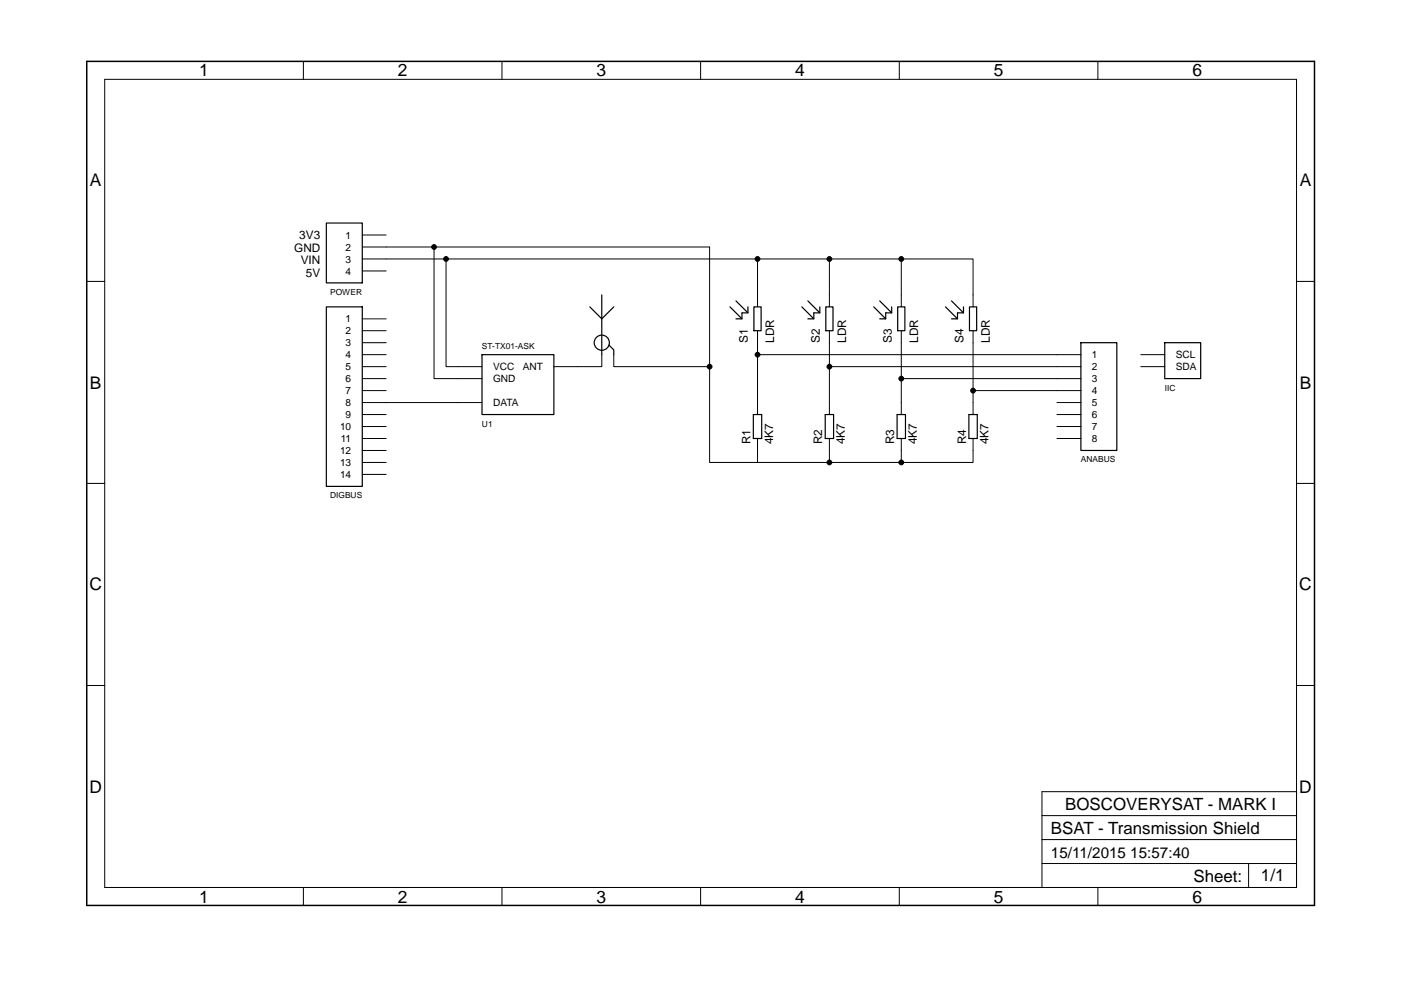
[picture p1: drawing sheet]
<?xml version="1.0" encoding="utf-8"?>
<!DOCTYPE eagle SYSTEM "eagle.dtd">
<eagle version="6.5.0">
<drawing>
<settings>
<setting alwaysvectorfont="no"/>
<setting verticaltext="up"/>
</settings>
<grid distance="0.1" unitdist="inch" unit="inch" style="lines" multiple="1" display="no" altdistance="0.01" altunitdist="inch" altunit="inch"/>
<schematic xreflabel="%F%N/%S.%C%R" xrefpart="/%S.%C%R">
<libraries>
<library name="boscoverysat">
<symbols>
<symbol name="A4L-LOC">
<wire x1="256.54" y1="3.81" x2="256.54" y2="8.89" width="0.1016" layer="94"/>
<wire x1="256.54" y1="8.89" x2="256.54" y2="13.97" width="0.1016" layer="94"/>
<wire x1="256.54" y1="13.97" x2="256.54" y2="19.05" width="0.1016" layer="94"/>
<wire x1="256.54" y1="19.05" x2="256.54" y2="24.13" width="0.1016" layer="94"/>
<wire x1="202.565" y1="24.13" x2="256.54" y2="24.13" width="0.1016" layer="94"/>
<wire x1="246.38" y1="3.81" x2="246.38" y2="8.89" width="0.1016" layer="94"/>
<wire x1="246.38" y1="8.89" x2="256.54" y2="8.89" width="0.1016" layer="94"/>
<wire x1="246.38" y1="8.89" x2="202.565" y2="8.89" width="0.1016" layer="94"/>
<wire x1="202.565" y1="8.89" x2="202.565" y2="3.81" width="0.1016" layer="94"/>
<wire x1="202.565" y1="8.89" x2="202.565" y2="13.97" width="0.1016" layer="94"/>
<wire x1="202.565" y1="13.97" x2="256.54" y2="13.97" width="0.1016" layer="94"/>
<wire x1="202.565" y1="13.97" x2="202.565" y2="19.05" width="0.1016" layer="94"/>
<wire x1="202.565" y1="19.05" x2="256.54" y2="19.05" width="0.1016" layer="94"/>
<wire x1="202.565" y1="19.05" x2="202.565" y2="24.13" width="0.1016" layer="94"/>
<text x="204.47" y="15.24" size="2.54" layer="94">&gt;DRAWING_NAME</text>
<text x="204.47" y="10.16" size="2.286" layer="94">&gt;LAST_DATE_TIME</text>
<text x="251.4854" y="5.1054" size="2.54" layer="94" align="bottom-center">&gt;SHEET</text>
<text x="234.696" y="4.953" size="2.54" layer="94">Sheet:</text>
<frame x1="0" y1="0" x2="260.35" y2="179.07" columns="6" rows="4" layer="94"/>
<text x="229.87" y="20.32" size="2.54" layer="94" align="bottom-center">BOSCOVERYSAT - MARK I</text>
</symbol>
<symbol name="13-PIN-DUAL-BUS">
<pin name="1" x="-5.08" y="35.56" visible="pin" length="middle"/>
<pin name="2" x="-5.08" y="33.02" visible="pin" length="middle"/>
<pin name="3" x="-5.08" y="30.48" visible="pin" length="middle"/>
<pin name="4" x="-5.08" y="27.94" visible="pin" length="middle"/>
<pin name="5" x="-5.08" y="25.4" visible="pin" length="middle"/>
<pin name="6" x="-5.08" y="22.86" visible="pin" length="middle"/>
<pin name="7" x="-5.08" y="20.32" visible="pin" length="middle"/>
<pin name="8" x="-5.08" y="17.78" visible="pin" length="middle"/>
<pin name="9" x="-5.08" y="15.24" visible="pin" length="middle"/>
<pin name="10" x="-5.08" y="12.7" visible="pin" length="middle"/>
<pin name="11" x="-5.08" y="10.16" visible="pin" length="middle"/>
<pin name="12" x="-5.08" y="7.62" visible="pin" length="middle"/>
<pin name="13" x="-5.08" y="5.08" visible="pin" length="middle"/>
<pin name="14" x="-5.08" y="2.54" visible="pin" length="middle"/>
<wire x1="0" y1="38.1" x2="0" y2="0" width="0.254" layer="94"/>
<wire x1="0" y1="0" x2="7.62" y2="0" width="0.254" layer="94"/>
<wire x1="7.62" y1="0" x2="7.62" y2="38.1" width="0.254" layer="94"/>
<wire x1="7.62" y1="38.1" x2="0" y2="38.1" width="0.254" layer="94"/>
<text x="0" y="-2.54" size="1.27" layer="95">&gt;NAME</text>
</symbol>
<symbol name="4-PIN-LINEAR-JUMPER">
<wire x1="0" y1="0" x2="7.62" y2="0" width="0.254" layer="94"/>
<wire x1="7.62" y1="0" x2="7.62" y2="12.7" width="0.254" layer="94"/>
<wire x1="7.62" y1="12.7" x2="0" y2="12.7" width="0.254" layer="94"/>
<wire x1="0" y1="12.7" x2="0" y2="0" width="0.254" layer="94"/>
<pin name="1" x="-5.08" y="10.16" visible="pin" length="middle"/>
<pin name="2" x="-5.08" y="7.62" visible="pin" length="middle"/>
<pin name="3" x="-5.08" y="5.08" visible="pin" length="middle"/>
<pin name="4" x="-5.08" y="2.54" visible="pin" length="middle"/>
<text x="0" y="-2.54" size="1.27" layer="95">&gt;NAME</text>
</symbol>
<symbol name="IIC-DUAL-BUS">
<pin name="SCL" x="0" y="7.62" visible="pin" length="middle"/>
<pin name="SDA" x="0" y="5.08" visible="pin" length="middle"/>
<wire x1="5.08" y1="10.16" x2="5.08" y2="2.54" width="0.254" layer="94"/>
<wire x1="5.08" y1="2.54" x2="12.7" y2="2.54" width="0.254" layer="94"/>
<wire x1="12.7" y1="2.54" x2="12.7" y2="10.16" width="0.254" layer="94"/>
<wire x1="12.7" y1="10.16" x2="5.08" y2="10.16" width="0.254" layer="94"/>
<text x="5.08" y="0" size="1.27" layer="95">&gt;NAME</text>
</symbol>
<symbol name="ST-TX01-ASK">
<pin name="VCC" x="0" y="12.7" visible="pin" length="middle" direction="pwr"/>
<pin name="GND" x="0" y="10.16" visible="pin" length="middle" direction="pwr"/>
<pin name="DATA" x="0" y="5.08" visible="pin" length="middle"/>
<pin name="ANT" x="25.4" y="12.7" visible="pin" length="middle" rot="R180"/>
<wire x1="5.08" y1="15.24" x2="5.08" y2="2.54" width="0.254" layer="94"/>
<wire x1="5.08" y1="2.54" x2="20.32" y2="2.54" width="0.254" layer="94"/>
<wire x1="20.32" y1="2.54" x2="20.32" y2="15.24" width="0.254" layer="94"/>
<wire x1="20.32" y1="15.24" x2="5.08" y2="15.24" width="0.254" layer="94"/>
<text x="5.08" y="16.51" size="1.27" layer="96">&gt;VALUE</text>
<text x="5.08" y="0" size="1.27" layer="95">&gt;NAME</text>
</symbol>
<symbol name="ANTENNA">
<wire x1="0" y1="0" x2="0" y2="7.62" width="0.254" layer="94"/>
<wire x1="0" y1="7.62" x2="0" y2="12.7" width="0.254" layer="94"/>
<wire x1="0" y1="7.62" x2="2.54" y2="10.16" width="0.254" layer="94"/>
<wire x1="0" y1="7.62" x2="-2.54" y2="10.16" width="0.254" layer="94"/>
<pin name="ANT" x="0" y="0" visible="off" length="point" rot="R90"/>
<pin name="GANT" x="2.54" y="0" visible="off" length="point" rot="R90"/>
<circle x="0" y="2.54" radius="1.606434375" width="0.254" layer="94"/>
<wire x1="2.54" y1="0" x2="2.54" y2="1.016" width="0.254" layer="94"/>
<wire x1="2.54" y1="1.016" x2="1.524" y2="2.032" width="0.254" layer="94"/>
</symbol>
<symbol name="8-PIN-DUAL-BUS">
<pin name="8" x="0" y="5.08" visible="pin" length="middle"/>
<pin name="7" x="0" y="7.62" visible="pin" length="middle"/>
<pin name="6" x="0" y="10.16" visible="pin" length="middle"/>
<pin name="5" x="0" y="12.7" visible="pin" length="middle"/>
<pin name="4" x="0" y="15.24" visible="pin" length="middle"/>
<pin name="3" x="0" y="17.78" visible="pin" length="middle"/>
<pin name="2" x="0" y="20.32" visible="pin" length="middle"/>
<pin name="1" x="0" y="22.86" visible="pin" length="middle"/>
<wire x1="5.08" y1="25.4" x2="5.08" y2="2.54" width="0.254" layer="94"/>
<wire x1="5.08" y1="2.54" x2="12.7" y2="2.54" width="0.254" layer="94"/>
<wire x1="12.7" y1="2.54" x2="12.7" y2="25.4" width="0.254" layer="94"/>
<wire x1="12.7" y1="25.4" x2="5.08" y2="25.4" width="0.254" layer="94"/>
<text x="5.08" y="0" size="1.27" layer="95">&gt;NAME</text>
</symbol>
<symbol name="LDR">
<text x="-5.08" y="-3.556" size="1.778" layer="96">&gt;VALUE</text>
<text x="-5.08" y="2.032" size="1.778" layer="95">&gt;NAME</text>
<pin name="1" x="5.08" y="0" visible="off" length="short" rot="R180"/>
<pin name="2" x="-5.08" y="0" visible="off" length="short"/>
<wire x1="-2.54" y1="0.762" x2="2.54" y2="0.762" width="0.254" layer="94"/>
<wire x1="2.54" y1="0.762" x2="2.54" y2="-0.762" width="0.254" layer="94"/>
<wire x1="2.54" y1="-0.762" x2="-2.54" y2="-0.762" width="0.254" layer="94"/>
<wire x1="-2.54" y1="-0.762" x2="-2.54" y2="0.762" width="0.254" layer="94"/>
<wire x1="1.27" y1="3.302" x2="1.27" y2="2.032" width="0.254" layer="94"/>
<wire x1="1.27" y1="2.032" x2="2.54" y2="2.032" width="0.254" layer="94"/>
<wire x1="1.27" y1="2.032" x2="3.81" y2="4.572" width="0.254" layer="94"/>
<wire x1="0" y1="4.572" x2="0" y2="3.302" width="0.254" layer="94"/>
<wire x1="0" y1="3.302" x2="1.27" y2="3.302" width="0.254" layer="94"/>
<wire x1="0" y1="3.302" x2="2.54" y2="5.842" width="0.254" layer="94"/>
</symbol>
</symbols>
<devicesets>
<deviceset name="A4L-LOC" prefix="FRAME" uservalue="yes">
<gates>
<gate name="G$1" symbol="A4L-LOC" x="0" y="0"/>
</gates>
<devices>
<device name="">
<technologies>
<technology name=""/>
</technologies>
</device>
</devices>
</deviceset>
<deviceset name="14-PIN-DUAL-BUS">
<gates>
<gate name="G$1" symbol="13-PIN-DUAL-BUS" x="-5.08" y="0"/>
</gates>
<devices>
<device name="" package="14-PIN-DUAL-BUS">
<connects>
<connect gate="G$1" pin="1" pad="1A 1B"/>
<connect gate="G$1" pin="10" pad="10A 10B"/>
<connect gate="G$1" pin="11" pad="11A 11B"/>
<connect gate="G$1" pin="12" pad="12A 12B"/>
<connect gate="G$1" pin="13" pad="13A 13B"/>
<connect gate="G$1" pin="14" pad="14A 14B"/>
<connect gate="G$1" pin="2" pad="2A 2B"/>
<connect gate="G$1" pin="3" pad="3A 3B"/>
<connect gate="G$1" pin="4" pad="4A 4B"/>
<connect gate="G$1" pin="5" pad="5A 5B"/>
<connect gate="G$1" pin="6" pad="6A 6B"/>
<connect gate="G$1" pin="7" pad="7A 7B"/>
<connect gate="G$1" pin="8" pad="8A 8B"/>
<connect gate="G$1" pin="9" pad="9A 9B"/>
</connects>
<technologies>
<technology name=""/>
</technologies>
</device>
</devices>
</deviceset>
<deviceset name="4-PIN-DUAL-BUS">
<gates>
<gate name="G$1" symbol="4-PIN-LINEAR-JUMPER" x="0" y="0"/>
</gates>
<devices>
<device name="" package="4-PIN-LINEAL-JUMPER">
<connects>
<connect gate="G$1" pin="1" pad="1A 1B"/>
<connect gate="G$1" pin="2" pad="2A 2B"/>
<connect gate="G$1" pin="3" pad="3A 3B"/>
<connect gate="G$1" pin="4" pad="4A 4B"/>
</connects>
<technologies>
<technology name=""/>
</technologies>
</device>
</devices>
</deviceset>
<deviceset name="IIC-DUAL-BUS">
<gates>
<gate name="G$1" symbol="IIC-DUAL-BUS" x="-5.08" y="0"/>
</gates>
<devices>
<device name="" package="2-PIN-DUAL-BUS">
<connects>
<connect gate="G$1" pin="SCL" pad="2A 2B"/>
<connect gate="G$1" pin="SDA" pad="1A 1B"/>
</connects>
<technologies>
<technology name=""/>
</technologies>
</device>
</devices>
</deviceset>
<deviceset name="ST-TX01-ASK">
<gates>
<gate name="G$1" symbol="ST-TX01-ASK" x="-12.7" y="-10.16"/>
</gates>
<devices>
<device name="" package="ST-TX01-ASK">
<connects>
<connect gate="G$1" pin="ANT" pad="ANT"/>
<connect gate="G$1" pin="DATA" pad="DATA"/>
<connect gate="G$1" pin="GND" pad="GND"/>
<connect gate="G$1" pin="VCC" pad="VCC"/>
</connects>
<technologies>
<technology name=""/>
</technologies>
</device>
</devices>
</deviceset>
<deviceset name="ANTENNA">
<gates>
<gate name="G$1" symbol="ANTENNA" x="0" y="0"/>
</gates>
<devices>
<device name="" package="ANTENNA">
<connects>
<connect gate="G$1" pin="ANT" pad="ANT"/>
<connect gate="G$1" pin="GANT" pad="GANT"/>
</connects>
<technologies>
<technology name=""/>
</technologies>
</device>
</devices>
</deviceset>
<deviceset name="8-PIN-DUAL-BUS">
<gates>
<gate name="G$1" symbol="8-PIN-DUAL-BUS" x="-5.08" y="-2.54"/>
</gates>
<devices>
<device name="" package="8-PIN-DUAL-BUS">
<connects>
<connect gate="G$1" pin="1" pad="1A 1B"/>
<connect gate="G$1" pin="2" pad="2A 2B"/>
<connect gate="G$1" pin="3" pad="3A 3B"/>
<connect gate="G$1" pin="4" pad="4A 4B"/>
<connect gate="G$1" pin="5" pad="5A 5B"/>
<connect gate="G$1" pin="6" pad="6A 6B"/>
<connect gate="G$1" pin="7" pad="7A 7B"/>
<connect gate="G$1" pin="8" pad="8A 8B"/>
</connects>
<technologies>
<technology name=""/>
</technologies>
</device>
</devices>
</deviceset>
<deviceset name="LDR">
<gates>
<gate name="G$1" symbol="LDR" x="0" y="-7.62"/>
</gates>
<devices>
<device name="" package="2-PIN-JUMPER">
<connects>
<connect gate="G$1" pin="1" pad="P$1"/>
<connect gate="G$1" pin="2" pad="P$2"/>
</connects>
<technologies>
<technology name=""/>
</technologies>
</device>
</devices>
</deviceset>
</devicesets>
</library>
<library name="resistor">
<symbols>
<symbol name="R-EU">
<wire x1="-2.54" y1="-0.889" x2="2.54" y2="-0.889" width="0.254" layer="94"/>
<wire x1="2.54" y1="0.889" x2="-2.54" y2="0.889" width="0.254" layer="94"/>
<wire x1="2.54" y1="-0.889" x2="2.54" y2="0.889" width="0.254" layer="94"/>
<wire x1="-2.54" y1="-0.889" x2="-2.54" y2="0.889" width="0.254" layer="94"/>
<text x="-3.81" y="1.4986" size="1.778" layer="95">&gt;NAME</text>
<text x="-3.81" y="-3.302" size="1.778" layer="96">&gt;VALUE</text>
<pin name="2" x="5.08" y="0" visible="off" length="short" direction="pas" swaplevel="1" rot="R180"/>
<pin name="1" x="-5.08" y="0" visible="off" length="short" direction="pas" swaplevel="1"/>
</symbol>
</symbols>
<devicesets>
<deviceset name="R-EU_" prefix="R" uservalue="yes">
<gates>
<gate name="G$1" symbol="R-EU" x="0" y="0"/>
</gates>
<devices>
<device name="R0402" package="R0402">
<connects>
<connect gate="G$1" pin="1" pad="1"/>
<connect gate="G$1" pin="2" pad="2"/>
</connects>
<technologies>
<technology name=""/>
</technologies>
</device>
<device name="R0603" package="R0603">
<connects>
<connect gate="G$1" pin="1" pad="1"/>
<connect gate="G$1" pin="2" pad="2"/>
</connects>
<technologies>
<technology name=""/>
</technologies>
</device>
<device name="R0805" package="R0805">
<connects>
<connect gate="G$1" pin="1" pad="1"/>
<connect gate="G$1" pin="2" pad="2"/>
</connects>
<technologies>
<technology name=""/>
</technologies>
</device>
<device name="R0805W" package="R0805W">
<connects>
<connect gate="G$1" pin="1" pad="1"/>
<connect gate="G$1" pin="2" pad="2"/>
</connects>
<technologies>
<technology name=""/>
</technologies>
</device>
<device name="R1005" package="R1005">
<connects>
<connect gate="G$1" pin="1" pad="1"/>
<connect gate="G$1" pin="2" pad="2"/>
</connects>
<technologies>
<technology name=""/>
</technologies>
</device>
<device name="R1206" package="R1206">
<connects>
<connect gate="G$1" pin="1" pad="1"/>
<connect gate="G$1" pin="2" pad="2"/>
</connects>
<technologies>
<technology name=""/>
</technologies>
</device>
<device name="R1206W" package="R1206W">
<connects>
<connect gate="G$1" pin="1" pad="1"/>
<connect gate="G$1" pin="2" pad="2"/>
</connects>
<technologies>
<technology name=""/>
</technologies>
</device>
<device name="R1210" package="R1210">
<connects>
<connect gate="G$1" pin="1" pad="1"/>
<connect gate="G$1" pin="2" pad="2"/>
</connects>
<technologies>
<technology name=""/>
</technologies>
</device>
<device name="R1210W" package="R1210W">
<connects>
<connect gate="G$1" pin="1" pad="1"/>
<connect gate="G$1" pin="2" pad="2"/>
</connects>
<technologies>
<technology name=""/>
</technologies>
</device>
<device name="R2010" package="R2010">
<connects>
<connect gate="G$1" pin="1" pad="1"/>
<connect gate="G$1" pin="2" pad="2"/>
</connects>
<technologies>
<technology name=""/>
</technologies>
</device>
<device name="R2010W" package="R2010W">
<connects>
<connect gate="G$1" pin="1" pad="1"/>
<connect gate="G$1" pin="2" pad="2"/>
</connects>
<technologies>
<technology name=""/>
</technologies>
</device>
<device name="R2012" package="R2012">
<connects>
<connect gate="G$1" pin="1" pad="1"/>
<connect gate="G$1" pin="2" pad="2"/>
</connects>
<technologies>
<technology name=""/>
</technologies>
</device>
<device name="R2012W" package="R2012W">
<connects>
<connect gate="G$1" pin="1" pad="1"/>
<connect gate="G$1" pin="2" pad="2"/>
</connects>
<technologies>
<technology name=""/>
</technologies>
</device>
<device name="R2512" package="R2512">
<connects>
<connect gate="G$1" pin="1" pad="1"/>
<connect gate="G$1" pin="2" pad="2"/>
</connects>
<technologies>
<technology name=""/>
</technologies>
</device>
<device name="R2512W" package="R2512W">
<connects>
<connect gate="G$1" pin="1" pad="1"/>
<connect gate="G$1" pin="2" pad="2"/>
</connects>
<technologies>
<technology name=""/>
</technologies>
</device>
<device name="R3216" package="R3216">
<connects>
<connect gate="G$1" pin="1" pad="1"/>
<connect gate="G$1" pin="2" pad="2"/>
</connects>
<technologies>
<technology name=""/>
</technologies>
</device>
<device name="R3216W" package="R3216W">
<connects>
<connect gate="G$1" pin="1" pad="1"/>
<connect gate="G$1" pin="2" pad="2"/>
</connects>
<technologies>
<technology name=""/>
</technologies>
</device>
<device name="R3225" package="R3225">
<connects>
<connect gate="G$1" pin="1" pad="1"/>
<connect gate="G$1" pin="2" pad="2"/>
</connects>
<technologies>
<technology name=""/>
</technologies>
</device>
<device name="R3225W" package="R3225W">
<connects>
<connect gate="G$1" pin="1" pad="1"/>
<connect gate="G$1" pin="2" pad="2"/>
</connects>
<technologies>
<technology name=""/>
</technologies>
</device>
<device name="R5025" package="R5025">
<connects>
<connect gate="G$1" pin="1" pad="1"/>
<connect gate="G$1" pin="2" pad="2"/>
</connects>
<technologies>
<technology name=""/>
</technologies>
</device>
<device name="R5025W" package="R5025W">
<connects>
<connect gate="G$1" pin="1" pad="1"/>
<connect gate="G$1" pin="2" pad="2"/>
</connects>
<technologies>
<technology name=""/>
</technologies>
</device>
<device name="R6332" package="R6332">
<connects>
<connect gate="G$1" pin="1" pad="1"/>
<connect gate="G$1" pin="2" pad="2"/>
</connects>
<technologies>
<technology name=""/>
</technologies>
</device>
<device name="R6332W" package="R6332W">
<connects>
<connect gate="G$1" pin="1" pad="1"/>
<connect gate="G$1" pin="2" pad="2"/>
</connects>
<technologies>
<technology name=""/>
</technologies>
</device>
<device name="M0805" package="M0805">
<connects>
<connect gate="G$1" pin="1" pad="1"/>
<connect gate="G$1" pin="2" pad="2"/>
</connects>
<technologies>
<technology name=""/>
</technologies>
</device>
<device name="M1206" package="M1206">
<connects>
<connect gate="G$1" pin="1" pad="1"/>
<connect gate="G$1" pin="2" pad="2"/>
</connects>
<technologies>
<technology name=""/>
</technologies>
</device>
<device name="M1406" package="M1406">
<connects>
<connect gate="G$1" pin="1" pad="1"/>
<connect gate="G$1" pin="2" pad="2"/>
</connects>
<technologies>
<technology name=""/>
</technologies>
</device>
<device name="M2012" package="M2012">
<connects>
<connect gate="G$1" pin="1" pad="1"/>
<connect gate="G$1" pin="2" pad="2"/>
</connects>
<technologies>
<technology name=""/>
</technologies>
</device>
<device name="M2309" package="M2309">
<connects>
<connect gate="G$1" pin="1" pad="1"/>
<connect gate="G$1" pin="2" pad="2"/>
</connects>
<technologies>
<technology name=""/>
</technologies>
</device>
<device name="M3216" package="M3216">
<connects>
<connect gate="G$1" pin="1" pad="1"/>
<connect gate="G$1" pin="2" pad="2"/>
</connects>
<technologies>
<technology name=""/>
</technologies>
</device>
<device name="M3516" package="M3516">
<connects>
<connect gate="G$1" pin="1" pad="1"/>
<connect gate="G$1" pin="2" pad="2"/>
</connects>
<technologies>
<technology name=""/>
</technologies>
</device>
<device name="M5923" package="M5923">
<connects>
<connect gate="G$1" pin="1" pad="1"/>
<connect gate="G$1" pin="2" pad="2"/>
</connects>
<technologies>
<technology name=""/>
</technologies>
</device>
<device name="0204/5" package="0204/5">
<connects>
<connect gate="G$1" pin="1" pad="1"/>
<connect gate="G$1" pin="2" pad="2"/>
</connects>
<technologies>
<technology name=""/>
</technologies>
</device>
<device name="0204/7" package="0204/7">
<connects>
<connect gate="G$1" pin="1" pad="1"/>
<connect gate="G$1" pin="2" pad="2"/>
</connects>
<technologies>
<technology name=""/>
</technologies>
</device>
<device name="0204/2V" package="0204V">
<connects>
<connect gate="G$1" pin="1" pad="1"/>
<connect gate="G$1" pin="2" pad="2"/>
</connects>
<technologies>
<technology name=""/>
</technologies>
</device>
<device name="0207/10" package="0207/10">
<connects>
<connect gate="G$1" pin="1" pad="1"/>
<connect gate="G$1" pin="2" pad="2"/>
</connects>
<technologies>
<technology name=""/>
</technologies>
</device>
<device name="0207/12" package="0207/12">
<connects>
<connect gate="G$1" pin="1" pad="1"/>
<connect gate="G$1" pin="2" pad="2"/>
</connects>
<technologies>
<technology name=""/>
</technologies>
</device>
<device name="0207/15" package="0207/15">
<connects>
<connect gate="G$1" pin="1" pad="1"/>
<connect gate="G$1" pin="2" pad="2"/>
</connects>
<technologies>
<technology name=""/>
</technologies>
</device>
<device name="0207/2V" package="0207/2V">
<connects>
<connect gate="G$1" pin="1" pad="1"/>
<connect gate="G$1" pin="2" pad="2"/>
</connects>
<technologies>
<technology name=""/>
</technologies>
</device>
<device name="0207/5V" package="0207/5V">
<connects>
<connect gate="G$1" pin="1" pad="1"/>
<connect gate="G$1" pin="2" pad="2"/>
</connects>
<technologies>
<technology name=""/>
</technologies>
</device>
<device name="0207/7" package="0207/7">
<connects>
<connect gate="G$1" pin="1" pad="1"/>
<connect gate="G$1" pin="2" pad="2"/>
</connects>
<technologies>
<technology name=""/>
</technologies>
</device>
<device name="0309/10" package="0309/10">
<connects>
<connect gate="G$1" pin="1" pad="1"/>
<connect gate="G$1" pin="2" pad="2"/>
</connects>
<technologies>
<technology name=""/>
</technologies>
</device>
<device name="0309/12" package="0309/12">
<connects>
<connect gate="G$1" pin="1" pad="1"/>
<connect gate="G$1" pin="2" pad="2"/>
</connects>
<technologies>
<technology name=""/>
</technologies>
</device>
<device name="0309/V" package="0309V">
<connects>
<connect gate="G$1" pin="1" pad="1"/>
<connect gate="G$1" pin="2" pad="2"/>
</connects>
<technologies>
<technology name=""/>
</technologies>
</device>
<device name="0411/12" package="0411/12">
<connects>
<connect gate="G$1" pin="1" pad="1"/>
<connect gate="G$1" pin="2" pad="2"/>
</connects>
<technologies>
<technology name=""/>
</technologies>
</device>
<device name="0411/15" package="0411/15">
<connects>
<connect gate="G$1" pin="1" pad="1"/>
<connect gate="G$1" pin="2" pad="2"/>
</connects>
<technologies>
<technology name=""/>
</technologies>
</device>
<device name="0411/3V" package="0411V">
<connects>
<connect gate="G$1" pin="1" pad="1"/>
<connect gate="G$1" pin="2" pad="2"/>
</connects>
<technologies>
<technology name=""/>
</technologies>
</device>
<device name="0414/15" package="0414/15">
<connects>
<connect gate="G$1" pin="1" pad="1"/>
<connect gate="G$1" pin="2" pad="2"/>
</connects>
<technologies>
<technology name=""/>
</technologies>
</device>
<device name="0414/5V" package="0414V">
<connects>
<connect gate="G$1" pin="1" pad="1"/>
<connect gate="G$1" pin="2" pad="2"/>
</connects>
<technologies>
<technology name=""/>
</technologies>
</device>
<device name="0617/17" package="0617/17">
<connects>
<connect gate="G$1" pin="1" pad="1"/>
<connect gate="G$1" pin="2" pad="2"/>
</connects>
<technologies>
<technology name=""/>
</technologies>
</device>
<device name="0617/22" package="0617/22">
<connects>
<connect gate="G$1" pin="1" pad="1"/>
<connect gate="G$1" pin="2" pad="2"/>
</connects>
<technologies>
<technology name=""/>
</technologies>
</device>
<device name="0617/5V" package="0617V">
<connects>
<connect gate="G$1" pin="1" pad="1"/>
<connect gate="G$1" pin="2" pad="2"/>
</connects>
<technologies>
<technology name=""/>
</technologies>
</device>
<device name="0922/22" package="0922/22">
<connects>
<connect gate="G$1" pin="1" pad="1"/>
<connect gate="G$1" pin="2" pad="2"/>
</connects>
<technologies>
<technology name=""/>
</technologies>
</device>
<device name="0613/5V" package="P0613V">
<connects>
<connect gate="G$1" pin="1" pad="1"/>
<connect gate="G$1" pin="2" pad="2"/>
</connects>
<technologies>
<technology name=""/>
</technologies>
</device>
<device name="0613/15" package="P0613/15">
<connects>
<connect gate="G$1" pin="1" pad="1"/>
<connect gate="G$1" pin="2" pad="2"/>
</connects>
<technologies>
<technology name=""/>
</technologies>
</device>
<device name="0817/22" package="P0817/22">
<connects>
<connect gate="G$1" pin="1" pad="1"/>
<connect gate="G$1" pin="2" pad="2"/>
</connects>
<technologies>
<technology name=""/>
</technologies>
</device>
<device name="0817/7V" package="P0817V">
<connects>
<connect gate="G$1" pin="1" pad="1"/>
<connect gate="G$1" pin="2" pad="2"/>
</connects>
<technologies>
<technology name=""/>
</technologies>
</device>
<device name="V234/12" package="V234/12">
<connects>
<connect gate="G$1" pin="1" pad="1"/>
<connect gate="G$1" pin="2" pad="2"/>
</connects>
<technologies>
<technology name=""/>
</technologies>
</device>
<device name="V235/17" package="V235/17">
<connects>
<connect gate="G$1" pin="1" pad="1"/>
<connect gate="G$1" pin="2" pad="2"/>
</connects>
<technologies>
<technology name=""/>
</technologies>
</device>
<device name="V526-0" package="V526-0">
<connects>
<connect gate="G$1" pin="1" pad="1"/>
<connect gate="G$1" pin="2" pad="2"/>
</connects>
<technologies>
<technology name=""/>
</technologies>
</device>
<device name="MELF0102R" package="MINI_MELF-0102R">
<connects>
<connect gate="G$1" pin="1" pad="1"/>
<connect gate="G$1" pin="2" pad="2"/>
</connects>
<technologies>
<technology name=""/>
</technologies>
</device>
<device name="MELF0102W" package="MINI_MELF-0102W">
<connects>
<connect gate="G$1" pin="1" pad="1"/>
<connect gate="G$1" pin="2" pad="2"/>
</connects>
<technologies>
<technology name=""/>
</technologies>
</device>
<device name="MELF0204R" package="MINI_MELF-0204R">
<connects>
<connect gate="G$1" pin="1" pad="1"/>
<connect gate="G$1" pin="2" pad="2"/>
</connects>
<technologies>
<technology name=""/>
</technologies>
</device>
<device name="MELF0204W" package="MINI_MELF-0204W">
<connects>
<connect gate="G$1" pin="1" pad="1"/>
<connect gate="G$1" pin="2" pad="2"/>
</connects>
<technologies>
<technology name=""/>
</technologies>
</device>
<device name="MELF0207R" package="MINI_MELF-0207R">
<connects>
<connect gate="G$1" pin="1" pad="1"/>
<connect gate="G$1" pin="2" pad="2"/>
</connects>
<technologies>
<technology name=""/>
</technologies>
</device>
<device name="MELF0207W" package="MINI_MELF-0207W">
<connects>
<connect gate="G$1" pin="1" pad="1"/>
<connect gate="G$1" pin="2" pad="2"/>
</connects>
<technologies>
<technology name=""/>
</technologies>
</device>
<device name="0922V" package="0922V">
<connects>
<connect gate="G$1" pin="1" pad="1"/>
<connect gate="G$1" pin="2" pad="2"/>
</connects>
<technologies>
<technology name=""/>
</technologies>
</device>
<device name="RDH/15" package="RDH/15">
<connects>
<connect gate="G$1" pin="1" pad="1"/>
<connect gate="G$1" pin="2" pad="2"/>
</connects>
<technologies>
<technology name=""/>
</technologies>
</device>
<device name="MELF0102AX" package="MINI_MELF-0102AX">
<connects>
<connect gate="G$1" pin="1" pad="1"/>
<connect gate="G$1" pin="2" pad="2"/>
</connects>
<technologies>
<technology name=""/>
</technologies>
</device>
</devices>
</deviceset>
</devicesets>
</library>
</libraries>
<attributes>
</attributes>
<variantdefs>
</variantdefs>
<classes>
<class number="0" name="default" width="0" drill="0">
</class>
</classes>
<parts>
<part name="FRAME1" library="boscoverysat" deviceset="A4L-LOC" device=""/>
<part name="DIGBUS" library="boscoverysat" deviceset="14-PIN-DUAL-BUS" device=""/>
<part name="POWER" library="boscoverysat" deviceset="4-PIN-DUAL-BUS" device=""/>
<part name="IIC" library="boscoverysat" deviceset="IIC-DUAL-BUS" device=""/>
<part name="U1" library="boscoverysat" deviceset="ST-TX01-ASK" device=""/>
<part name="U$5" library="boscoverysat" deviceset="ANTENNA" device=""/>
<part name="ANABUS" library="boscoverysat" deviceset="8-PIN-DUAL-BUS" device=""/>
<part name="S1" library="boscoverysat" deviceset="LDR" device=""/>
<part name="R1" library="resistor" deviceset="R-EU_" device="0207/12" value="4K7"/>
<part name="S2" library="boscoverysat" deviceset="LDR" device=""/>
<part name="R2" library="resistor" deviceset="R-EU_" device="0207/12" value="4K7"/>
<part name="S3" library="boscoverysat" deviceset="LDR" device=""/>
<part name="R3" library="resistor" deviceset="R-EU_" device="0207/12" value="4K7"/>
<part name="S4" library="boscoverysat" deviceset="LDR" device=""/>
<part name="R4" library="resistor" deviceset="R-EU_" device="0207/12" value="4K7"/>
</parts>
<sheets>
<sheet>
<plain>
<text x="49.53" y="133.35" size="1.778" layer="97" align="bottom-right">3V3
GND
VIN
5V</text>
</plain>
<instances>
<instance part="FRAME1" gate="G$1" x="0" y="0"/>
<instance part="DIGBUS" gate="G$1" x="58.42" y="88.9" rot="MR0"/>
<instance part="POWER" gate="G$1" x="58.42" y="132.08" rot="MR0"/>
<instance part="IIC" gate="G$1" x="223.52" y="109.22"/>
<instance part="U1" gate="G$1" x="78.74" y="101.6"/>
<instance part="U$5" gate="G$1" x="109.22" y="116.84"/>
<instance part="ANABUS" gate="G$1" x="205.74" y="93.98"/>
<instance part="S1" gate="G$1" x="142.24" y="124.46" rot="R90"/>
<instance part="R1" gate="G$1" x="142.24" y="101.6" rot="R90"/>
<instance part="S2" gate="G$1" x="157.48" y="124.46" rot="R90"/>
<instance part="R2" gate="G$1" x="157.48" y="101.6" rot="R90"/>
<instance part="S3" gate="G$1" x="172.72" y="124.46" rot="R90"/>
<instance part="R3" gate="G$1" x="172.72" y="101.6" rot="R90"/>
<instance part="S4" gate="G$1" x="187.96" y="124.46" rot="R90"/>
<instance part="R4" gate="G$1" x="187.96" y="101.6" rot="R90"/>
</instances>
<busses>
</busses>
<nets>
<net name="N$1" class="0">
<segment>
<pinref part="S1" gate="G$1" pin="2"/>
<pinref part="R1" gate="G$1" pin="2"/>
<wire x1="142.24" y1="119.38" x2="142.24" y2="116.84" width="0.1524" layer="91"/>
<pinref part="ANABUS" gate="G$1" pin="1"/>
<wire x1="142.24" y1="116.84" x2="142.24" y2="106.68" width="0.1524" layer="91"/>
<wire x1="142.24" y1="116.84" x2="205.74" y2="116.84" width="0.1524" layer="91"/>
<junction x="142.24" y="116.84"/>
</segment>
</net>
<net name="N$2" class="0">
<segment>
<pinref part="S2" gate="G$1" pin="2"/>
<pinref part="R2" gate="G$1" pin="2"/>
<wire x1="157.48" y1="119.38" x2="157.48" y2="114.3" width="0.1524" layer="91"/>
<pinref part="ANABUS" gate="G$1" pin="2"/>
<wire x1="157.48" y1="114.3" x2="157.48" y2="106.68" width="0.1524" layer="91"/>
<wire x1="157.48" y1="114.3" x2="205.74" y2="114.3" width="0.1524" layer="91"/>
<junction x="157.48" y="114.3"/>
</segment>
</net>
<net name="N$3" class="0">
<segment>
<pinref part="S3" gate="G$1" pin="2"/>
<pinref part="R3" gate="G$1" pin="2"/>
<wire x1="172.72" y1="119.38" x2="172.72" y2="111.76" width="0.1524" layer="91"/>
<pinref part="ANABUS" gate="G$1" pin="3"/>
<wire x1="172.72" y1="111.76" x2="172.72" y2="106.68" width="0.1524" layer="91"/>
<wire x1="172.72" y1="111.76" x2="205.74" y2="111.76" width="0.1524" layer="91"/>
<junction x="172.72" y="111.76"/>
</segment>
</net>
<net name="N$4" class="0">
<segment>
<pinref part="S4" gate="G$1" pin="2"/>
<pinref part="R4" gate="G$1" pin="2"/>
<wire x1="187.96" y1="119.38" x2="187.96" y2="109.22" width="0.1524" layer="91"/>
<pinref part="ANABUS" gate="G$1" pin="4"/>
<wire x1="187.96" y1="109.22" x2="187.96" y2="106.68" width="0.1524" layer="91"/>
<wire x1="187.96" y1="109.22" x2="205.74" y2="109.22" width="0.1524" layer="91"/>
<junction x="187.96" y="109.22"/>
</segment>
</net>
<net name="N$5" class="0">
<segment>
<pinref part="S1" gate="G$1" pin="1"/>
<wire x1="76.2" y1="137.16" x2="142.24" y2="137.16" width="0.1524" layer="91"/>
<wire x1="142.24" y1="137.16" x2="142.24" y2="129.54" width="0.1524" layer="91"/>
<pinref part="S2" gate="G$1" pin="1"/>
<wire x1="142.24" y1="137.16" x2="157.48" y2="137.16" width="0.1524" layer="91"/>
<wire x1="157.48" y1="137.16" x2="157.48" y2="129.54" width="0.1524" layer="91"/>
<pinref part="S3" gate="G$1" pin="1"/>
<wire x1="157.48" y1="137.16" x2="172.72" y2="137.16" width="0.1524" layer="91"/>
<wire x1="172.72" y1="137.16" x2="172.72" y2="129.54" width="0.1524" layer="91"/>
<pinref part="S4" gate="G$1" pin="1"/>
<wire x1="172.72" y1="137.16" x2="187.96" y2="137.16" width="0.1524" layer="91"/>
<wire x1="187.96" y1="137.16" x2="187.96" y2="129.54" width="0.1524" layer="91"/>
<pinref part="U1" gate="G$1" pin="VCC"/>
<wire x1="78.74" y1="114.3" x2="76.2" y2="114.3" width="0.1524" layer="91"/>
<wire x1="76.2" y1="114.3" x2="76.2" y2="137.16" width="0.1524" layer="91"/>
<junction x="142.24" y="137.16"/>
<junction x="157.48" y="137.16"/>
<junction x="172.72" y="137.16"/>
<pinref part="POWER" gate="G$1" pin="3"/>
<wire x1="63.5" y1="137.16" x2="76.2" y2="137.16" width="0.1524" layer="91"/>
<junction x="76.2" y="137.16"/>
</segment>
</net>
<net name="N$7" class="0">
<segment>
<pinref part="R1" gate="G$1" pin="1"/>
<wire x1="142.24" y1="93.98" x2="142.24" y2="96.52" width="0.1524" layer="91"/>
<pinref part="R4" gate="G$1" pin="1"/>
<wire x1="187.96" y1="96.52" x2="187.96" y2="93.98" width="0.1524" layer="91"/>
<wire x1="187.96" y1="93.98" x2="172.72" y2="93.98" width="0.1524" layer="91"/>
<pinref part="R3" gate="G$1" pin="1"/>
<wire x1="172.72" y1="96.52" x2="172.72" y2="93.98" width="0.1524" layer="91"/>
<junction x="172.72" y="93.98"/>
<wire x1="172.72" y1="93.98" x2="157.48" y2="93.98" width="0.1524" layer="91"/>
<wire x1="157.48" y1="93.98" x2="142.24" y2="93.98" width="0.1524" layer="91"/>
<junction x="157.48" y="93.98"/>
<pinref part="R2" gate="G$1" pin="1"/>
<wire x1="157.48" y1="96.52" x2="157.48" y2="93.98" width="0.1524" layer="91"/>
<pinref part="POWER" gate="G$1" pin="2"/>
<wire x1="63.5" y1="139.7" x2="73.66" y2="139.7" width="0.1524" layer="91"/>
<wire x1="73.66" y1="139.7" x2="132.08" y2="139.7" width="0.1524" layer="91"/>
<pinref part="U1" gate="G$1" pin="GND"/>
<wire x1="78.74" y1="111.76" x2="73.66" y2="111.76" width="0.1524" layer="91"/>
<wire x1="73.66" y1="111.76" x2="73.66" y2="139.7" width="0.1524" layer="91"/>
<junction x="73.66" y="139.7"/>
<wire x1="142.24" y1="93.98" x2="132.08" y2="93.98" width="0.1524" layer="91"/>
<wire x1="132.08" y1="93.98" x2="132.08" y2="114.3" width="0.1524" layer="91"/>
<pinref part="U$5" gate="G$1" pin="GANT"/>
<wire x1="132.08" y1="114.3" x2="132.08" y2="139.7" width="0.1524" layer="91"/>
<wire x1="111.76" y1="116.84" x2="111.76" y2="114.3" width="0.1524" layer="91"/>
<wire x1="111.76" y1="114.3" x2="132.08" y2="114.3" width="0.1524" layer="91"/>
<junction x="132.08" y="114.3"/>
</segment>
</net>
<net name="N$6" class="0">
<segment>
<pinref part="U1" gate="G$1" pin="DATA"/>
<pinref part="DIGBUS" gate="G$1" pin="8"/>
<wire x1="78.74" y1="106.68" x2="63.5" y2="106.68" width="0.1524" layer="91"/>
</segment>
</net>
<net name="N$8" class="0">
<segment>
<pinref part="U1" gate="G$1" pin="ANT"/>
<pinref part="U$5" gate="G$1" pin="ANT"/>
<wire x1="104.14" y1="114.3" x2="109.22" y2="114.3" width="0.1524" layer="91"/>
<wire x1="109.22" y1="114.3" x2="109.22" y2="116.84" width="0.1524" layer="91"/>
</segment>
</net>
</nets>
</sheet>
</sheets>
</schematic>
</drawing>
<compatibility>
<note version="6.3" minversion="6.2.2" severity="warning">
Since Version 6.2.2 text objects can contain more than one line,
which will not be processed correctly with this version.
</note>
</compatibility>
</eagle>
